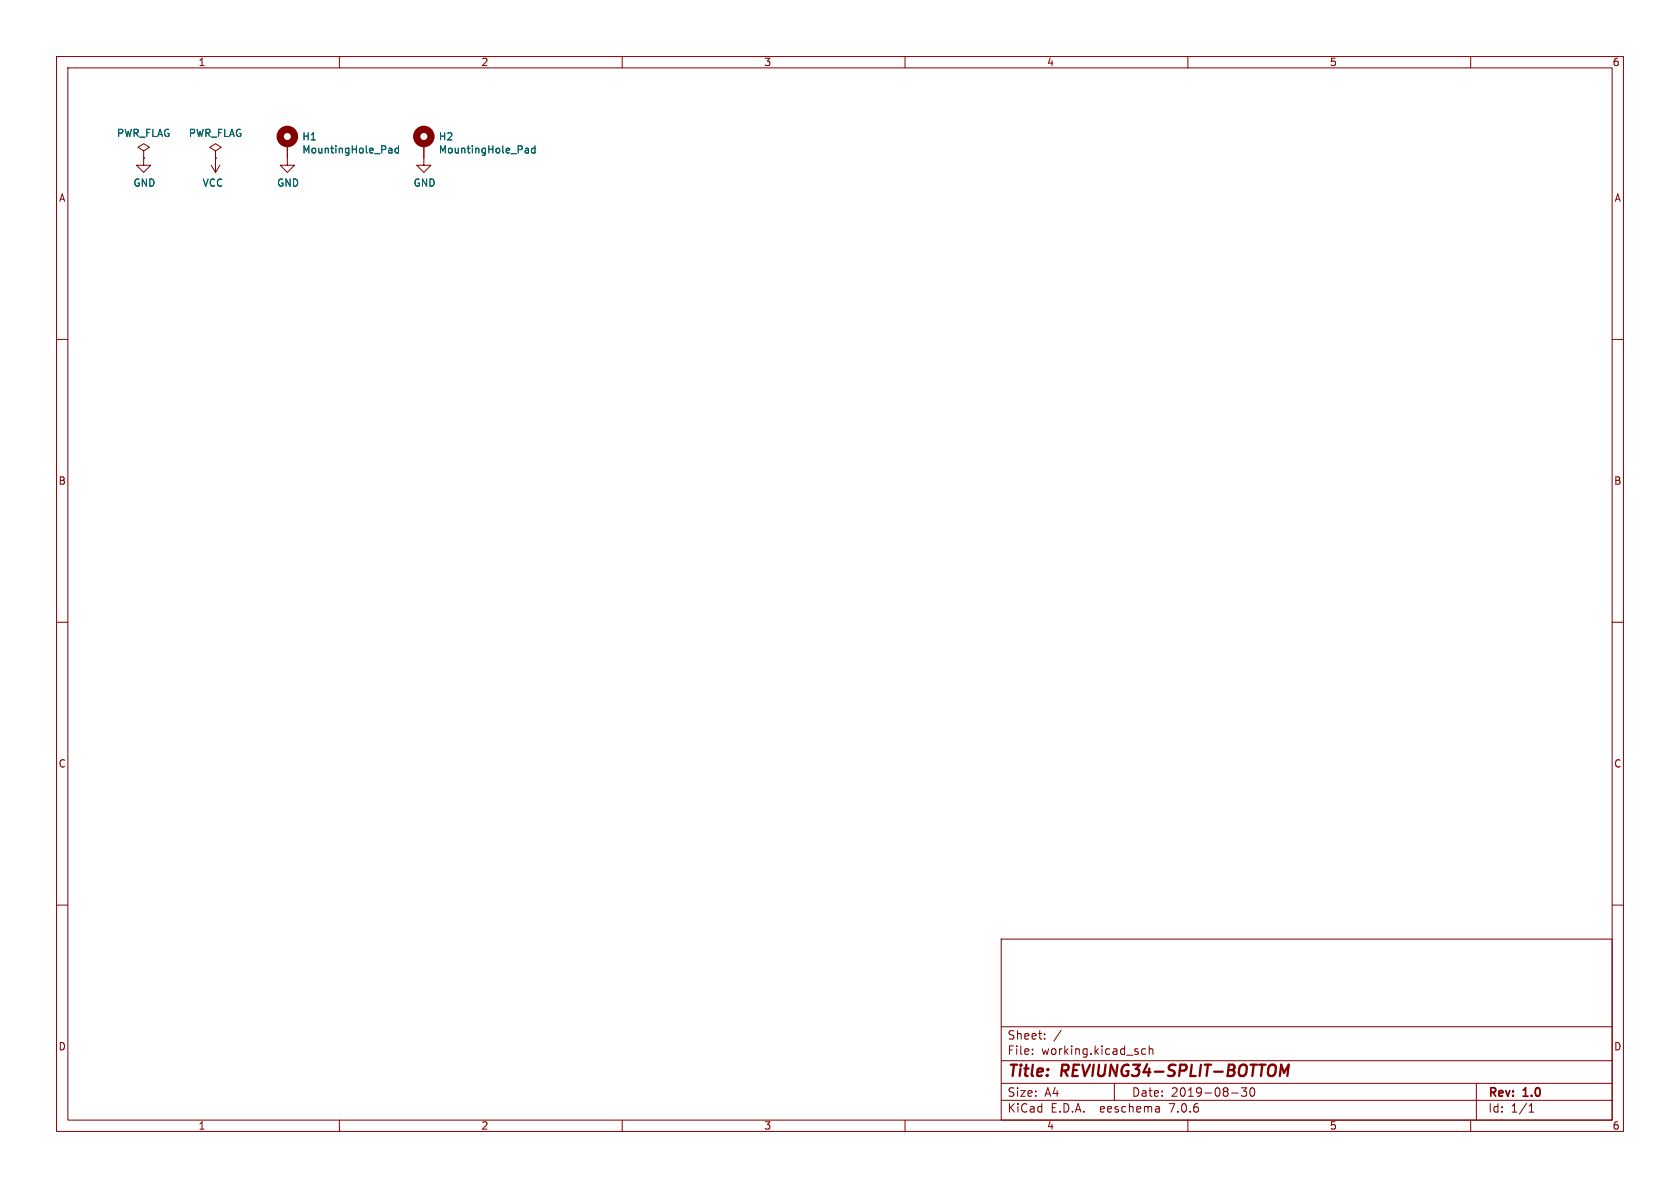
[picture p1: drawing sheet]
<svg xmlns="http://www.w3.org/2000/svg" width="297mm" height="210mm" viewBox="0 0 297 210" stroke-linecap="round" stroke-linejoin="round" font-family="sans-serif">
<g fill="none" stroke="#840000" stroke-width=".18">
<path d="M10 10h277v190h-277zM12 12h273v186h-273zM60 10v2M110 10v2M160 10v2M210 10v2M260 10v2M25.4 26.7l1-.7-1-.6-1 .6 1 .7v1.2M25.4 27.9h.1M25.4 27.9v1.3h1.3l-1.3 1.3-1.3-1.3h1.3M37.3 29.2l.8 1.3M38.1 26.7l1-.7-1-.6-1 .6 1 .7v1.2"/>
<path d="M38.1 27.9h.1M38.1 27.9v2.6M38.9 29.2l-.8 1.3M50.8 25.4v3.8h1.3l-1.3 1.3-1.3-1.3h1.3M74.9 25.4v3.8h1.3l-1.3 1.3-1.2-1.3h1.2M10 60h2M285 60h2M10 110h2M285 110h2M10 160h2M285 160h2M177 166h108v32h-108z"/>
<path d="M60 198v2M110 198v2M160 198v2M177 194.5h108M177 191.5h108M177 187.5h108M177 181.5h108M182.5 186.3v.1M182.5 185.5v.1M184.7 183.6v.1M184.7 182.8v.1M187.6 182.1l-1.3 2"/>
<path d="M197 191.5v3M202.5 185.5l-.4-.1-.3 .3v.4l.2 .2h.5M203.2 185.5l.2-.1 .3 .1 .1 .9M203.2 184.9v1.5M204.9 195.7l.1 .9M205 196.5l-.2 .1M205 196h-.2M210 198v2M217.7 193.2h1.2M219.5 192.3h.9l-.5 .6 .4 .1v.7l-.2 .1h-.4l-.2-.1M221.2 192.4l.1-.1a.81 .81 0 0 1 .6 .6 .81 .81 0 0 1-.3 .8l-.1 .1a.81 .81 0 0 1-.6-.6 .81 .81 0 0 1 .3-.8zM260 198v2"/>
<path d="M261 191.5v6.5M270.3 196.6h.9M270.3 195.5l.4-.4v1.5"/>
</g>
<path d="M226.3 190.2l.2-2 .5 1.4 .8-1.4-.2 2" fill="none" stroke="#840000" stroke-width=".4"/>
<g fill="none" stroke="#840000" stroke-width="1.3">
<circle cx="50.8" cy="24.1" r="1.27"/>
<circle cx="74.9" cy="24.1" r="1.27"/>
</g>
<path d="M68.9 26.2l.3 .1 .1 .7M69.3 27h-.4M69.3 26.5l-.4 .1M70.4 26.3l-.3-.1-.3 .2 .2 .6h.4M70.4 25.8v1.2M93 26.2l.4 .1v.7M93.4 27h-.4M93.4 26.5l-.4 .1M94.6 26.3l-.4-.1-.2 .2 .1 .6h.5M94.6 25.8v1.2" fill="none" stroke="#006464" stroke-width=".18"/>
<g font-size="2.8" fill="#840000">
<text x="178" y="190.9">Title:</text>
<text x="187.7" y="190.9">REVIUNG34-SPLIT-BOTTOM</text>
</g>
<g font-size="2.1" fill="#840000">
<text x="178" y="184">Sheet:</text>
<text x="178" y="186.7">File:</text>
<text x="184.1" y="186.7">working.kicad_sch</text>
<text x="178" y="196.9">KiCad</text>
<text x="178" y="194.1">Size:</text>
<text x="184.7" y="194.1">A4</text>
<text x="185.7" y="196.9">E.D.A.</text>
<text x="194.6" y="196.9">eeschema</text>
<text x="200" y="194.1">Date:</text>
<text x="207" y="196.9">7.0.6</text>
<text x="207" y="194.1">2019-08-30</text>
<text x="263" y="194.3">Rev:</text>
<text x="263" y="196.9">Id:</text>
<text x="267.1" y="196.9">1/1</text>
<text x="269.4" y="194.3">1.0</text>
</g>
<g font-size="1.8" fill="#840000">
<text x="35" y="11.9">1</text>
<text x="85" y="11.9">2</text>
<text x="135" y="11.9">3</text>
<text x="185" y="11.9">4</text>
<text x="235" y="11.9">5</text>
<text x="285" y="11.9">6</text>
<text x="10.3" y="35.9">A</text>
<text x="285.3" y="35.9">A</text>
<text x="10.3" y="85.9">B</text>
<text x="285.3" y="85.9">B</text>
<text x="10.3" y="135.9">C</text>
<text x="285.3" y="135.9">C</text>
<text x="10.3" y="185.9">D</text>
<text x="285.3" y="185.9">D</text>
<text x="35" y="199.9">1</text>
<text x="85" y="199.9">2</text>
<text x="135" y="199.9">3</text>
<text x="185" y="199.9">4</text>
<text x="235" y="199.9">5</text>
<text x="285" y="199.9">6</text>
</g>
<g font-size="1.8" fill="#006464">
<text x="20.6" y="24.4">PWR_FLAG</text>
<text x="33.3" y="24.4">PWR_FLAG</text>
<text x="53.3" y="25">H1</text>
<text x="53.3" y="27.3">MountingHole_Pad</text>
<text x="77.5" y="25">H2</text>
<text x="77.5" y="27.3">MountingHole_Pad</text>
<text x="23.5" y="33.2">GND</text>
<text x="35.7" y="33.2">VCC</text>
<text x="48.9" y="33.2">GND</text>
<text x="73" y="33.2">GND</text>
</g>
</svg>
